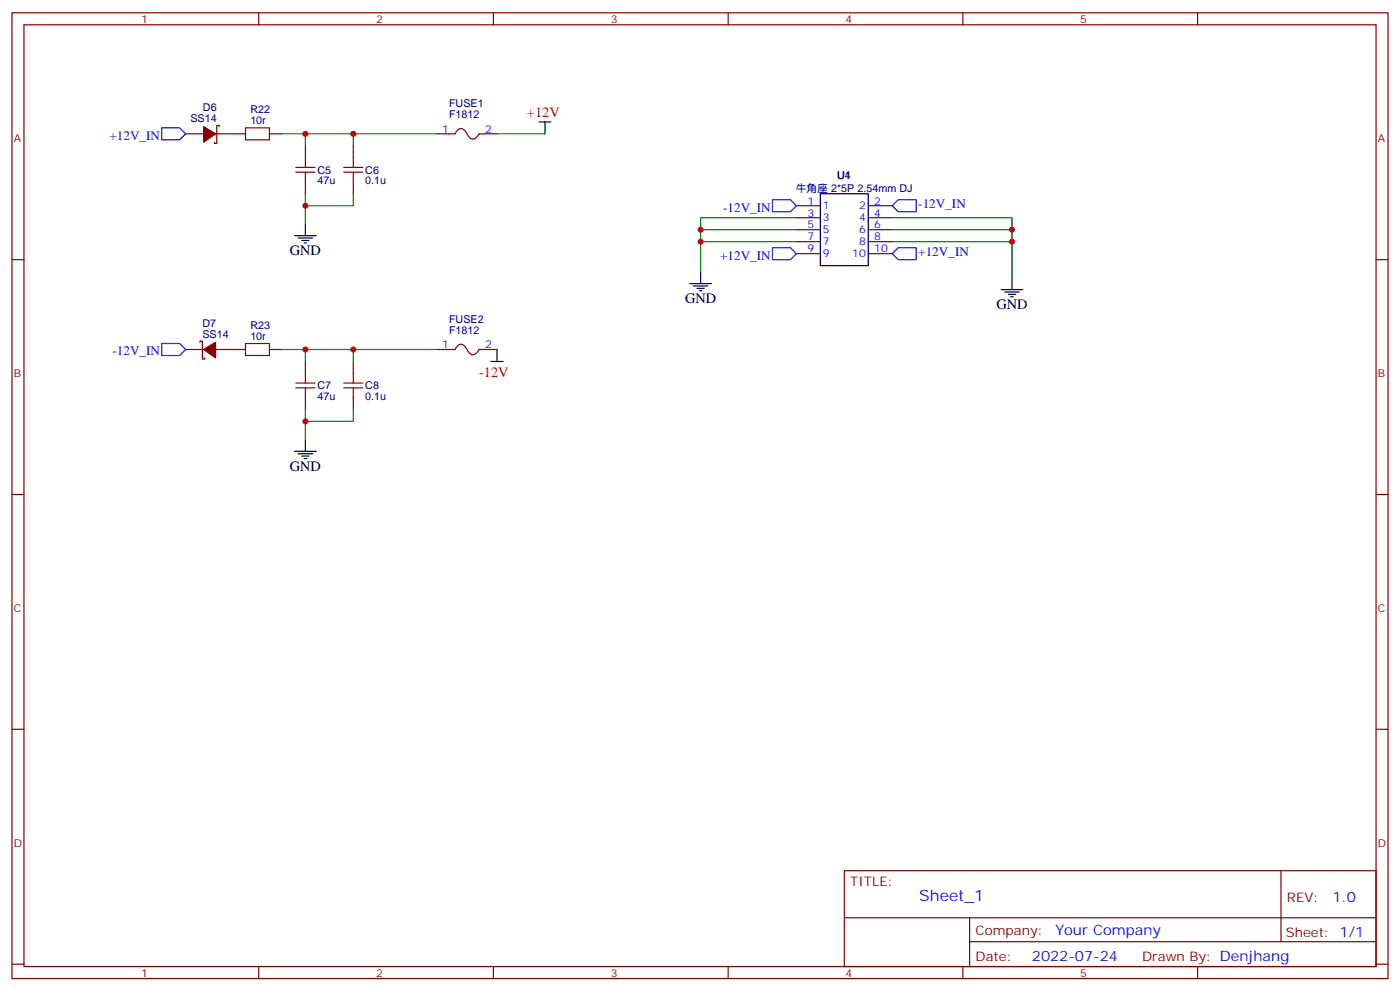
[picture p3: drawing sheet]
<svg xmlns="http://www.w3.org/2000/svg" width="412mm" height="292mm" viewBox="0 0 412 292" stroke-linecap="round" stroke-linejoin="round" font-family="sans-serif">
<g fill="none" stroke="#870000" stroke-width=".35">
<path d="M3.5 3.8h405.4v284.3h-405.4zM7.1 7.3h398.2v277.3h-398.2zM76.2 3.8v3.5M145.3 3.8v3.5M214.5 3.8v3.5M283.6 3.8v3.5M352.8 3.8v3.5M54.7 39.4h5.3M63.5 39.4h8.8M64.6 37.3v-.4h-.7v5.3h-.8v-.3M79.4 39.4h3.5M128.8 39.4h5.3l.5-.9a1.56 1.56 0 0 1 2.7 .5l.2 .3a2.13 2.13 0 0 0 2.3 1.6l1.3-1.5h5.3"/>
<path d="M90 42.9v3.6M90 53.5v3.5M104.1 42.9v3.6M104.1 53.5v3.5M3.5 76.4h3.6M234.6 60.6h7.1M234.6 64.1h7.1M234.6 67.6h7.1M234.6 71.2h7.1M234.6 74.7h7.1M255.8 60.6h7M255.8 64.1h7"/>
<path d="M255.8 67.6h7M255.8 71.2h7M255.8 74.7h7M405.3 76.4h3.6M54.7 102.9h5.3M58.9 100.8v-.4h.7v5.3h.7v-.3M63.5 102.9h8.8M79.4 102.9h3.5M90 106.4v3.6M90 117v3.5M104.1 106.4v3.6M104.1 117v3.5"/>
<path d="M128.8 102.9h5.3l.5-.9a1.56 1.56 0 0 1 2.7 .5l.2 .3a2.13 2.13 0 0 0 2.3 1.6l1.3-1.5h5.3M3.5 145.6h3.6M405.3 145.6h3.6M3.5 214.7h3.6M405.3 214.7h3.6M248.7 256.4h156.6v28.2h-156.6zM377.3 256.4v20.9M248.7 270.2h156.5M285.6 277.3h119.6M285.6 270.2v14.1M3.5 283.9h3.6M76.2 284.6v3.5"/>
<path d="M145.3 284.6v3.5M214.5 284.6v3.5M283.6 284.6v3.5M352.8 284.6v3.5M405.3 283.9h3.6"/>
</g>
<path d="M47.6 37.6h5.3l1.8 1.8-1.8 1.8h-5.3zM227.5 58.8h5.3l1.8 1.8-1.8 1.7h-5.3zM227.5 72.9h5.3l1.8 1.8-1.8 1.7h-5.3zM262.8 74.7l1.8-1.8h5.3v3.5h-5.3zM262.8 60.6l1.8-1.8h5.3v3.5h-5.3zM47.6 101.1h5.3l1.8 1.8-1.8 1.8h-5.3z" fill="none" stroke="#00f" stroke-width=".35"/>
<g fill="none" stroke="#008700" stroke-width=".35">
<path d="M82.9 39.4h45.9M90 39.4v3.5M104.1 39.4v3.5M146.4 39.4h14.1M90 57v8.9M104.1 57v3.6h-14.1M206.4 71.2h28.2M206.4 67.6h28.2M234.6 64.1h-28.2v15.9M262.8 71.2h35.3M262.8 67.6h35.3M262.8 64.1h35.3v17.6"/>
<path d="M82.9 102.9h45.9M90 102.9v3.5M104.1 102.9v3.5M90 120.5v8.9M104.1 120.5v3.6h-14.1"/>
</g>
<g fill="none" stroke="#000" stroke-width=".35">
<path d="M158.7 35.9h3.6M160.5 35.9v3.5M241.7 57h14.1v21.2h-14.1zM86.8 69.4h6.3M87.8 70.1h4.3M88.9 70.8h2.1M89.6 71.5h.7M90 65.9v3.5M206.4 80v3.5M203.2 83.5h6.3M204.3 84.2h4.2M205.3 84.9h2.1"/>
<path d="M206 85.6h.7M294.9 85.3h6.4M296 86h4.2M297 86.7h2.2M297.7 87.4h.7M298.1 81.7v3.6M144.6 106.4h3.6M146.4 102.9v3.5M86.8 132.9h6.3M87.8 133.6h4.3M88.9 134.3h2.1M89.6 135h.7"/>
<path d="M90 129.4v3.5"/>
</g>
<g fill="#870000" stroke="#870000" stroke-width=".35">
<path d="M60 102.9l3.5-2.1v4.6z"/>
<path d="M60 37.3l3.5 2.1-3.5 2.5z"/>
</g>
<g fill="none" stroke="#a10000" stroke-width=".35">
<path d="M72.3 37.6h7.1v3.6h-7.1zM87.1 50.7h5.7M87.1 49.3h5.7M90 46.5v2.8M90 50.7v2.8M101.2 50.7h5.7M101.2 49.3h5.7M104.1 46.5v2.8M104.1 50.7v2.8M72.3 101.1h7.1v3.6h-7.1zM87.1 114.2h5.7M87.1 112.8h5.7"/>
<path d="M90 110v2.8M90 114.2v2.8M101.2 114.2h5.7M101.2 112.8h5.7M104.1 110v2.8M104.1 114.2v2.8"/>
</g>
<g fill="#c00">
<circle cx="298.1" cy="67.6" r=".88"/>
<circle cx="298.1" cy="71.2" r=".88"/>
<circle cx="206.4" cy="71.2" r=".88"/>
<circle cx="206.4" cy="67.6" r=".88"/>
<circle cx="90" cy="102.9" r=".88"/>
<circle cx="104.1" cy="102.9" r=".88"/>
<circle cx="90" cy="124.1" r=".88"/>
<circle cx="90" cy="60.6" r=".88"/>
<circle cx="104.1" cy="39.4" r=".88"/>
<circle cx="90" cy="39.4" r=".88"/>
</g>
<text font-size="4.6" fill="#00f" x="270.8" y="265.4">Sheet_1</text>
<g font-size="4.2" fill="#f00">
<text x="155.2" y="34.4">+12V</text>
<text x="141.1" y="111.1">-12V</text>
</g>
<g font-size="4.2">
<text x="85.4" y="75">GND</text>
<text x="201.8" y="89.1">GND</text>
<text x="293.5" y="90.9">GND</text>
<text x="85.4" y="138.5">GND</text>
</g>
<g font-size="4.2" fill="#00f">
<text x="392.5" y="265.6">1.0</text>
<text x="310.9" y="275.2">Your Company</text>
<text x="304" y="283">2022-07-24</text>
</g>
<g font-size="3.9" fill="#00f">
<text x="32.2" y="41.2">+12V_IN</text>
<text x="213" y="62.3">-12V_IN</text>
<text x="270.5" y="61.3">-12V_IN</text>
<text x="212.1" y="76.4">+12V_IN</text>
<text x="270.5" y="75.4">+12V_IN</text>
<text x="33.1" y="104.7">-12V_IN</text>
</g>
<g font-size="3.9" fill="#800">
<text x="250.5" y="260.9">TITLE:</text>
<text x="379.1" y="265.6">REV:</text>
<text x="287.4" y="275.1">Company:</text>
<text x="378.7" y="275.8">Sheet: 1/1</text>
<text x="287.4" y="282.8">Date:</text>
<text x="336.4" y="282.9">Drawn By: Denjhang</text>
</g>
<g font-size="3.2" fill="#800">
<text x="41.6" y="6.8">1</text>
<text x="110.8" y="6.8">2</text>
<text x="179.9" y="6.8">3</text>
<text x="249.1" y="6.8">4</text>
<text x="318.2" y="6.8">5</text>
<text x="4.1" y="41.9">A</text>
<text x="405.9" y="41.9">A</text>
<text x="4.1" y="111">B</text>
<text x="405.9" y="111">B</text>
<text x="4.1" y="180.2">C</text>
<text x="405.9" y="180.2">C</text>
<text x="4.1" y="249.3">D</text>
<text x="405.9" y="249.3">D</text>
<text x="41.6" y="287.6">1</text>
<text x="110.8" y="287.6">2</text>
<text x="179.9" y="287.6">3</text>
<text x="249.1" y="287.6">4</text>
<text x="318.2" y="287.6">5</text>
</g>
<g font-size="3.2" fill="#000080">
<text x="56.1" y="35.9">SS14</text>
<text x="59.8" y="32.7">D6</text>
<text x="73.7" y="33.4">R22</text>
<text x="132.3" y="34.8">F1812</text>
<text x="132.3" y="31.6">FUSE1</text>
<text x="73.7" y="36.6">10r</text>
<text x="93.5" y="51.2">C5</text>
<text x="107.6" y="51.2">C6</text>
<text x="246.6" y="52.6">U1</text>
<text x="246.6" y="52.8">U4</text>
<text x="93.5" y="54.3">47u</text>
<text x="107.6" y="54.3">0.1u</text>
<text x="234.4" y="56.5">牛角座 2*5P 2.54mm DJ</text>
<text x="132.3" y="95.1">FUSE2</text>
<text x="59.6" y="96.2">D7</text>
<text x="59.6" y="99.4">SS14</text>
<text x="73.7" y="100.1">10r</text>
<text x="73.7" y="96.9">R23</text>
<text x="132.3" y="98.3">F1812</text>
<text x="93.5" y="117.8">47u</text>
<text x="93.5" y="114.7">C7</text>
<text x="107.6" y="117.8">0.1u</text>
<text x="107.6" y="114.7">C8</text>
</g>
<g font-size="3.2" fill="#00f">
<text x="130.3" y="39.1">1</text>
<text x="142.9" y="39.1">2</text>
<text x="237.9" y="60.2">1</text>
<text x="237.9" y="63.7">3</text>
<text x="242.4" y="61.6">1</text>
<text x="242.4" y="65.2">3</text>
<text x="253" y="61.6">2</text>
<text x="253" y="65.2">4</text>
<text x="257.5" y="60.2">2</text>
<text x="257.5" y="63.7">4</text>
<text x="237.9" y="67.3">5</text>
<text x="237.9" y="70.8">7</text>
<text x="242.4" y="68.7">5</text>
<text x="253" y="68.7">6</text>
<text x="257.5" y="67.3">6</text>
<text x="257.5" y="70.8">8</text>
<text x="237.9" y="74.3">9</text>
<text x="242.4" y="72.2">7</text>
<text x="242.4" y="75.7">9</text>
<text x="251" y="75.7">10</text>
<text x="253" y="72.2">8</text>
<text x="257.5" y="74.3">10</text>
<text x="130.3" y="102.6">1</text>
<text x="142.9" y="102.6">2</text>
</g>
</svg>
